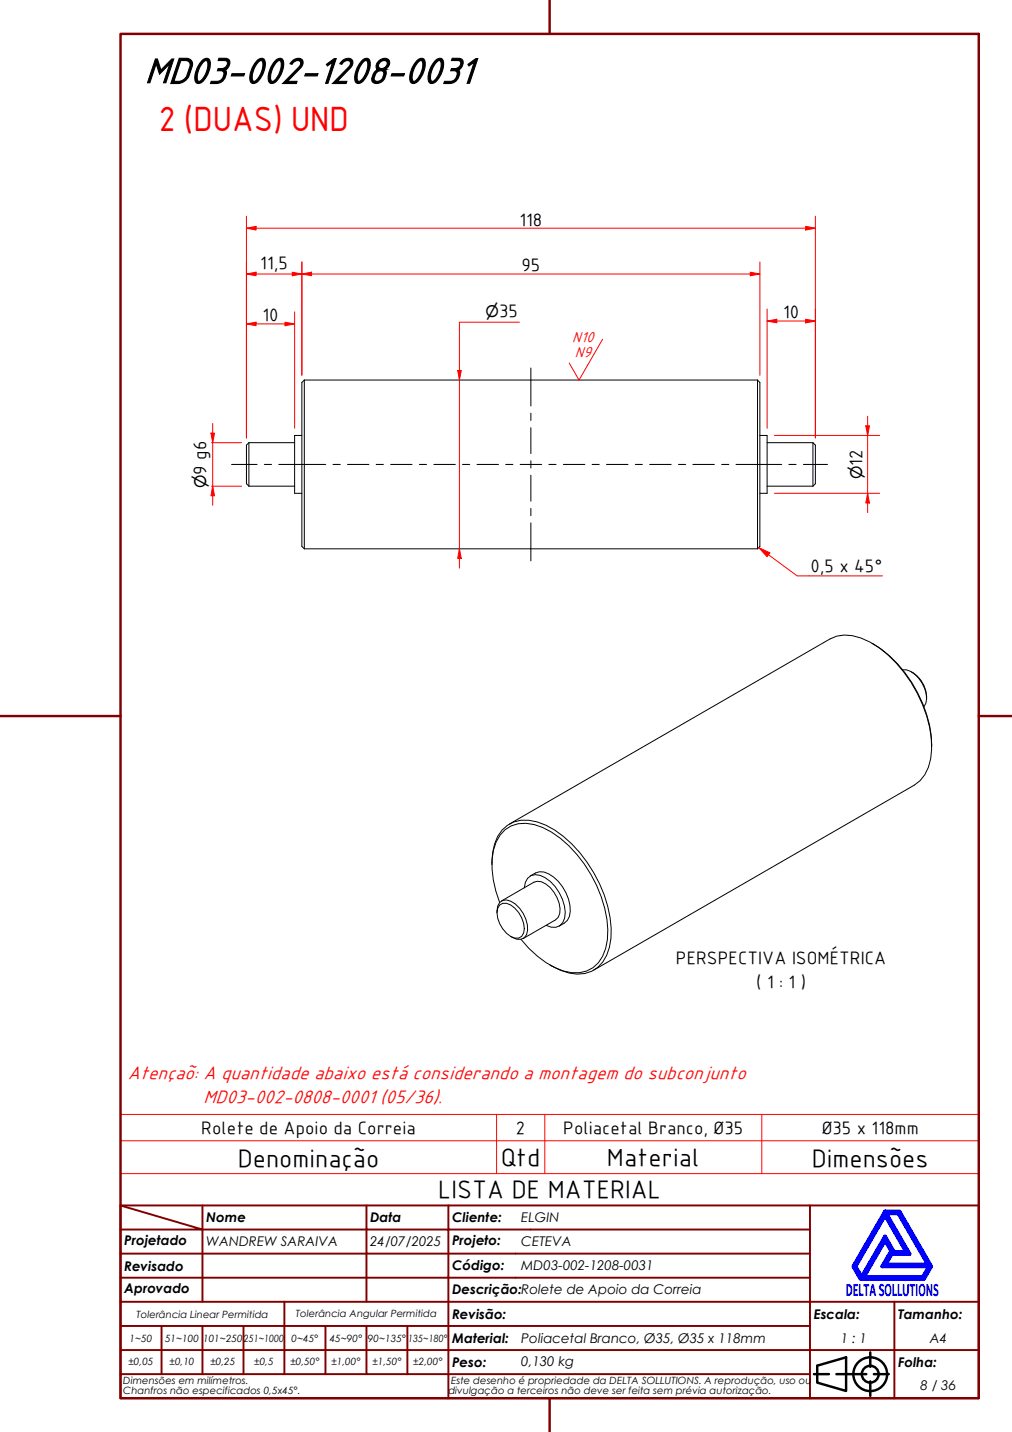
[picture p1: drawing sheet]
<svg xmlns="http://www.w3.org/2000/svg" width="210mm" height="297mm" viewBox="0 0 210 297" stroke-linecap="round" stroke-linejoin="round" font-family="sans-serif">
<!-- layer: Visible (ABNT) -->
<g fill="none" stroke="#000" stroke-width=".21">
<path d="M63.1 78.8v35M63.1 78.8l-.5 .5v34l.5 .5M63.1 78.8h94M157.1 78.8v35M157.1 78.8l.5 .5v34l-.5 .5M51.6 91.8v9M51.6 91.8l-.5 .5v8l.5 .5M51.6 91.8h9.5M62.6 90.3h-1.5v12h1.5M157.6 90.3h1.5v12h-1.5M159.1 91.8h9.5M168.6 91.8v9"/>
<path d="M168.6 91.8l.5 .5v8l-.5 .5M51.6 100.8h9.5M63.1 113.8h94M159.1 100.8h9.5M180.9 133.4a26.3 26.3 0 0 1 12.4 21.5M187.2 138.9a3.8 3.8 0 0 1 3.4 1.8 6.2 6.2 0 0 1 1.4 5.2l-.4 .7M189 139.3a6.1 6.1 0 0 1 3.2 5.6M102 179.4a11.5 11.5 0 0 1 2.1-7.2 6.6 6.6 0 0 1 7.3-1.7 20.9 20.9 0 0 1 10.4 8.4 25.5 25.5 0 0 1 4.9 15.7 8.2 8.2 0 0 1-4 6.9 9.6 9.6 0 0 1-8.7-1.3M105.7 170.9l66.4-38.3a7.5 7.5 0 0 1 6.5-.3 22.4 22.4 0 0 1 10.4 9.2 25.5 25.5 0 0 1 4.2 13.9 8.8 8.8 0 0 1-3.6 7.5l-66.5 38.3M103.1 189.3a2.45 2.45 0 0 1 1.1-2.5 3.6 3.6 0 0 1 3.6 1.6 6.2 6.2 0 0 1 1.4 5.5 1.89 1.89 0 0 1-2.9 .5l-.4-.1M103.6 187.7a2.29 2.29 0 0 1 3.2 .7 5.8 5.8 0 0 1 1.8 5.1 1.65 1.65 0 0 1-2.7 .8 5.8 5.8 0 0 1-2.7-5.9zM103.6 187.2a17.4 17.4 0 0 1-.7-12.6 6.3 6.3 0 0 1 7.9-3.6 19.9 19.9 0 0 1 10.4 8.2 25.1 25.1 0 0 1 4.8 15.7 7.5 7.5 0 0 1-4.3 6.5 8.3 8.3 0 0 1-6.6-.7 21.1 21.1 0 0 1-7-5.9"/>
<path d="M104 186.9l6.7-3.9a2.98 2.98 0 0 1 3.4 1.1 6.9 6.9 0 0 1 2 5.4l-.3 .8-.6 .5-6.7 3.9M108.8 184.2a2.46 2.46 0 0 1 3.2-2.6 8.7 8.7 0 0 1 5.1 8.8 2.41 2.41 0 0 1-3.8 1.5M110 181.7a3.4 3.4 0 0 1 4.8 .2 8.9 8.9 0 0 1 3.3 8.2l-.4 .8-.6 .6-1.1 .6"/>
</g>
<path d="M25 236.6h178v-5.4h-178v12.2M103 231.2v12.2M113 231.2v12.2M158 231.2v12.2M203 236.6v6.8h-178M25 243.4v6.6h178v-6.6" fill="none" stroke="#f00" stroke-width=".21"/>
<!-- layer: Borda A3/A4 (ABNT) -->
<path d="M25 7h178v283h-178zM114 0v7M0 148.5h25M203 148.5h7M114 290v7" fill="none" stroke="#800000" stroke-width=".51"/>
<path d="M183.6 257.3l1.2 2.2-1.8 3.2h9.7l-1.3 2.2h-12.2zM183.6 252.1l4.4 7.6h-2.6l-1.8-3.2-4.9 8.4-1.3-2.2zM183.6 251.3h3l6.5 11.4-1.5 2.6h-13.1l-1.5-2.6zM183.8 251.7h2.5l6.2 10.6h-8.8l1.3-2.2h3.7zM185 259.7h.2l-.1 .2z" fill="none" stroke="#00f" stroke-width=".8"/>
<!-- layer: 0 -->
<path d="M178.5 265.3h13.1" fill="none" stroke="#000" stroke-width=".21"/>
<g fill="none" stroke="#800000" stroke-width=".4">
<path d="M25 250l17 5h-17M25 250h178v40h-178zM42 255h34v5h17M42 255v15M42 250v5M76 250v5h17v5M93 250v5h75M168 250v20h-143M25 260h51v10M25 275h17M33.5 275v10M50.5 275h-8.5v10"/>
<path d="M59 270v15h-8.5M67.5 275v10h-8.5M76 275v10h8.5M84.5 275v10M93 275h-42.5v10M93 260v5h-68M93 275v10h75M93 260h75M93 275h75M168 265h-75v10M185.5 270v10h17.5M203 270h-35v10h17.5v10"/>
<path d="M25 285h25.5M25 280h143v10M67.5 285h8.5M84.5 285h8.5v5"/>
</g>
<g fill="none" stroke="#000" stroke-width=".51">
<path d="M168.8 285h3.1M169.5 283.3l6-1.8v7l-6-1.7zM173.5 285h6.2M180.5 280.5v3M180.5 286.5v3M181.3 285h3"/>
<circle cx="180.5" cy="285" r="3.5"/>
<circle cx="180.5" cy="285" r="1.75"/>
</g>
<!-- layer: Marca de centro (ISO) -->
<g fill="none" stroke="#000" stroke-width=".21">
<path d="M48 96.3h5.3M54.8 96.3h1.5M57.8 96.3h9.8M69.1 96.3h1.5M72.1 96.3h4.4M78 96.3h1.5M81 96.3h4.5M87 96.3h1.5M90 96.3h4.4M95.9 96.3h1.5M98.9 96.3h4.5M104.9 96.3h1.5"/>
<path d="M107.9 96.3h4.5M113.8 96.3h1.5M116.8 96.3h4.5M122.8 96.3h1.5M125.8 96.3h4.5M131.8 96.3h1.4M134.7 96.3h4.5M140.7 96.3h1.5M143.7 96.3h4.5M149.7 96.3h1.5M152.7 96.3h9.4M163.6 96.3h1.5"/>
<path d="M166.6 96.3h5"/>
</g>
<path d="M95.3 76.8v2" fill="none" stroke="#f00" stroke-width=".21"/>
<path d="M94.9 76.8h.8l-.4 2z" fill="#f00"/>
<path d="M94.9 76.8h.8l-.4 2zM95.3 113.8v2" fill="none" stroke="#f00" stroke-width=".21"/>
<path d="M95.3 113.8l.4 2h-.8z" fill="#f00"/>
<path d="M51.1 56.8h2M95.3 78.8v35M107.7 66.8h-12.4v10M95.3 113.8l.4 2h-.8zM95.3 115.8v2" fill="none" stroke="#f00" stroke-width=".21"/>
<path d="M51.1 56.8l2-.3v.7z" fill="#f00"/>
<path d="M51.1 56.8l2-.3v.7zM60.6 56.8h2" fill="none" stroke="#f00" stroke-width=".21"/>
<path d="M60.6 56.5l2 .3-2 .4z" fill="#f00"/>
<path d="M51.1 54.3v36.5M53.1 56.8h7.5M60.6 56.5l2 .3-2 .4zM62.6 54.3v23.5M51.1 67.2h2" fill="none" stroke="#f00" stroke-width=".21"/>
<path d="M51.1 67.2l2-.4v.8z" fill="#f00"/>
<path d="M51.1 67.2l2-.4v.8zM59.1 67.2h2" fill="none" stroke="#f00" stroke-width=".21"/>
<path d="M59.1 66.8l2 .4-2 .4z" fill="#f00"/>
<path d="M51.1 64.7v26.1M53.1 67.2h6M59.1 66.8l2 .4-2 .4zM61.1 64.7v24.1M167.1 66.6h2" fill="none" stroke="#f00" stroke-width=".21"/>
<path d="M167.1 66.2l2 .4-2 .4z" fill="#f00"/>
<path d="M159.1 66.6h2M167.1 66.2l2 .4-2 .4z" fill="none" stroke="#f00" stroke-width=".21"/>
<path d="M159.1 66.6l2-.4v.8z" fill="#f00"/>
<path d="M62.6 56.8h2M159.1 66.6l2-.4v.8zM159.1 64.1v24.7M161.1 66.6h6M169.1 64.1v26.7" fill="none" stroke="#f00" stroke-width=".21"/>
<path d="M62.6 56.8l2-.3v.7z" fill="#f00"/>
<path d="M62.6 56.8l2-.3v.7zM155.6 56.8h2" fill="none" stroke="#f00" stroke-width=".21"/>
<path d="M155.6 56.5l2 .3-2 .4z" fill="#f00"/>
<path d="M62.6 54.3v23.5M64.6 56.8h91M155.6 56.5l2 .3-2 .4zM157.6 54.3v23.5M180 102.3v2" fill="none" stroke="#f00" stroke-width=".21"/>
<path d="M180 102.3l.3 2h-.7z" fill="#f00"/>
<path d="M180 88.3v2M180 102.3l.3 2h-.7z" fill="none" stroke="#f00" stroke-width=".21"/>
<path d="M179.6 88.3h.7l-.3 2z" fill="#f00"/>
<path d="M160.6 90.3h21.9M179.6 88.3h.7l-.3 2zM180 86.3v2M180 90.3v12M44.1 100.8v2M160.6 102.3h21.9M180 104.3v2" fill="none" stroke="#f00" stroke-width=".21"/>
<path d="M44.1 100.8l.4 2h-.7z" fill="#f00"/>
<path d="M44.1 89.8v2M44.1 100.8l.4 2h-.7z" fill="none" stroke="#f00" stroke-width=".21"/>
<path d="M43.8 89.8h.7l-.4 2z" fill="#f00"/>
<path d="M43.8 89.8h.7l-.4 2zM43.9 91.8h6.2M44.1 87.8v2M44.1 91.8v9M43.9 100.8h6.2M44.1 102.8v2" fill="none" stroke="#f00" stroke-width=".21"/>
<path d="M157.4 113.6l2 1.5" fill="none" stroke="#f00" stroke-width=".21"/>
<path d="M157.4 113.6l2.3 1.1-.6 .8z" fill="#f00"/>
<path d="M157.4 113.6l2.3 1.1-.6 .8zM159.4 115.1l5.9 4.4h17.7" fill="none" stroke="#f00" stroke-width=".21"/>
<path d="M51.1 47.3h2" fill="none" stroke="#f00" stroke-width=".21"/>
<path d="M51.1 47.3l2-.3v.7z" fill="#f00"/>
<path d="M51.1 47.3l2-.3v.7zM167.1 47.3h2" fill="none" stroke="#f00" stroke-width=".21"/>
<path d="M167.1 47l2 .3-2 .4z" fill="#f00"/>
<path d="M51.1 44.8v46M53.1 47.3h114M167.1 47l2 .3-2 .4zM169.1 44.8v46" fill="none" stroke="#f00" stroke-width=".21"/>
<!-- layer: Marca de centro (ISO) -->
<path d="M110.1 76.3v7.9M110.1 85.7v1.5M110.1 88.7v5.4M110.1 95.6v1.5M110.1 98.6v5.4M110.1 105.5v1.5M110.1 108.5v7.8" fill="none" stroke="#000" stroke-width=".21"/>
<path d="M125 70.4l-4.9 8.4-2-3.5" fill="none" stroke="#f00" stroke-width=".21"/>
<text font-size="8.1" x="30" y="17.2">MD03-002-1208-0031</text>
<text font-size="7" fill="#f00" x="32.9" y="27.2">2 (DUAS) UND</text>
<g font-size="5.4">
<text x="49.3" y="242">Denominação</text>
<text x="103.9" y="241.8">Qtd</text>
<text x="125.9" y="241.8">Material</text>
<text x="168.4" y="242">Dimensões</text>
<text x="90.9" y="248.5">LISTA DE MATERIAL</text>
</g>
<g font-size="4.1" fill="#f00">
<text x="26.5" y="223.8">Atençaõ: A quantidade abaixo está considerando a montagem do subconjunto</text>
<text x="42.2" y="228.8">MD03-002-0808-0001 (05/36).</text>
</g>
<g font-size="3.9">
<text x="107.7" y="46.8">118</text>
<text x="54" y="55.7">11,5</text>
<text x="108.2" y="56.2">95</text>
<text x="103.5" y="65.7">35</text>
<text x="54.4" y="66.6">10</text>
<text x="162.4" y="66">10</text>
<text x="42.8" y="98.4" transform="rotate(-90 42.8 98.4)">9 g6</text>
<text x="178.8" y="96.6" transform="rotate(-90 178.8 96.6)">12</text>
<text x="168.1" y="118.6">0,5 x 45°</text>
<text x="140.2" y="199.9">PERSPECTIVA ISOMÉTRICA</text>
<text x="156.8" y="204.9">( 1 : 1 )</text>
<text x="41.7" y="235.2">Rolete de Apoio da Correia</text>
<text x="107" y="235.2">2</text>
<text x="116.8" y="235.2">Poliacetal Branco, Ø35</text>
<text x="170.4" y="235.2">Ø35 x 118mm</text>
</g>
<text font-size="3.9" fill="#00f" x="175.4" y="268.8">DELTASOLLUTIONS</text>
<g font-size="3.3">
<text x="100.7" y="65.7">⌀</text>
<text x="42.8" y="101.2" transform="rotate(-90 42.8 101.2)">⌀</text>
<text x="178.8" y="99.4" transform="rotate(-90 178.8 99.4)">⌀</text>
</g>
<g font-size="3.3" fill="#f00">
<text x="118.7" y="71">N10</text>
<text x="119.2" y="74">N9</text>
</g>
<g font-size="2.8">
<text x="42.8" y="253.5">Nome</text>
<text x="76.8" y="253.5">Data</text>
<text x="93.8" y="253.6">Cliente:</text>
<text x="108.1" y="253.5">ELGIN</text>
<text x="25.8" y="263.6">Revisado</text>
<text x="25.8" y="258.3">Projetado</text>
<text x="42.8" y="258.5">WANDREW SARAIVA</text>
<text x="76.8" y="258.4">24/07/2025</text>
<text x="93.8" y="263.4">Código:</text>
<text x="93.8" y="258.3">Projeto:</text>
<text x="108.1" y="263.5">MD03-002-1208-0031</text>
<text x="108.1" y="258.5">CETEVA</text>
<text x="25.8" y="268.3">Aprovado</text>
<text x="93.8" y="268.3">Descrição:Rolete de Apoio da Correia</text>
<text x="93.8" y="273.6">Revisão:</text>
<text x="168.8" y="273.5">Escala:</text>
<text x="186.3" y="273.5">Tamanho:</text>
<text x="93.8" y="278.6">Material:</text>
<text x="108.1" y="278.5">Poliacetal Branco, Ø35, Ø35 x 118mm</text>
<text x="174.4" y="278.5">1 : 1</text>
<text x="192.8" y="278.6">A4</text>
<text x="93.8" y="283.5">Peso:</text>
<text x="108.1" y="283.3">0,130 kg</text>
<text x="186.3" y="283.5">Folha:</text>
<text x="190.9" y="288.4">8 / 36</text>
</g>
<g font-size="2.1">
<text x="28.3" y="273.3">Tolerância Linear Permitida</text>
<text x="61.4" y="273.1">Tolerância Angular Permitida</text>
<text x="26.9" y="278.3">1~50</text>
<text x="34.2" y="278.3">51~100</text>
<text x="42.1" y="278.3">101~250</text>
<text x="50.5" y="278.3">251~1000</text>
<text x="60.5" y="278.3">0~45°</text>
<text x="68.4" y="278.3">45~90°</text>
<text x="76.3" y="278.3">90~135°</text>
<text x="84.7" y="278.3">135~180°</text>
<text x="25.6" y="287.1">Dimensões em milímetros.</text>
<text x="26.6" y="283.2">±0,05</text>
<text x="35.2" y="283.2">±0,10</text>
<text x="43.6" y="283.2">±0,25</text>
<text x="52.7" y="283.2">±0,5</text>
<text x="60.2" y="283.2">±0,50°</text>
<text x="68.7" y="283.2">±1,00°</text>
<text x="77.2" y="283.2">±1,50°</text>
<text x="85.7" y="283.2">±2,00°</text>
<text x="93.6" y="287.1">Este desenho é propriedade da DELTA SOLLUTIONS. A reprodução, uso ou</text>
<text x="25.6" y="289.2">Chanfros não especificados 0,5x45°.</text>
<text x="93" y="289.2">divulgação a terceiros não deve ser feita sem prévia autorização.</text>
</g>
</svg>
